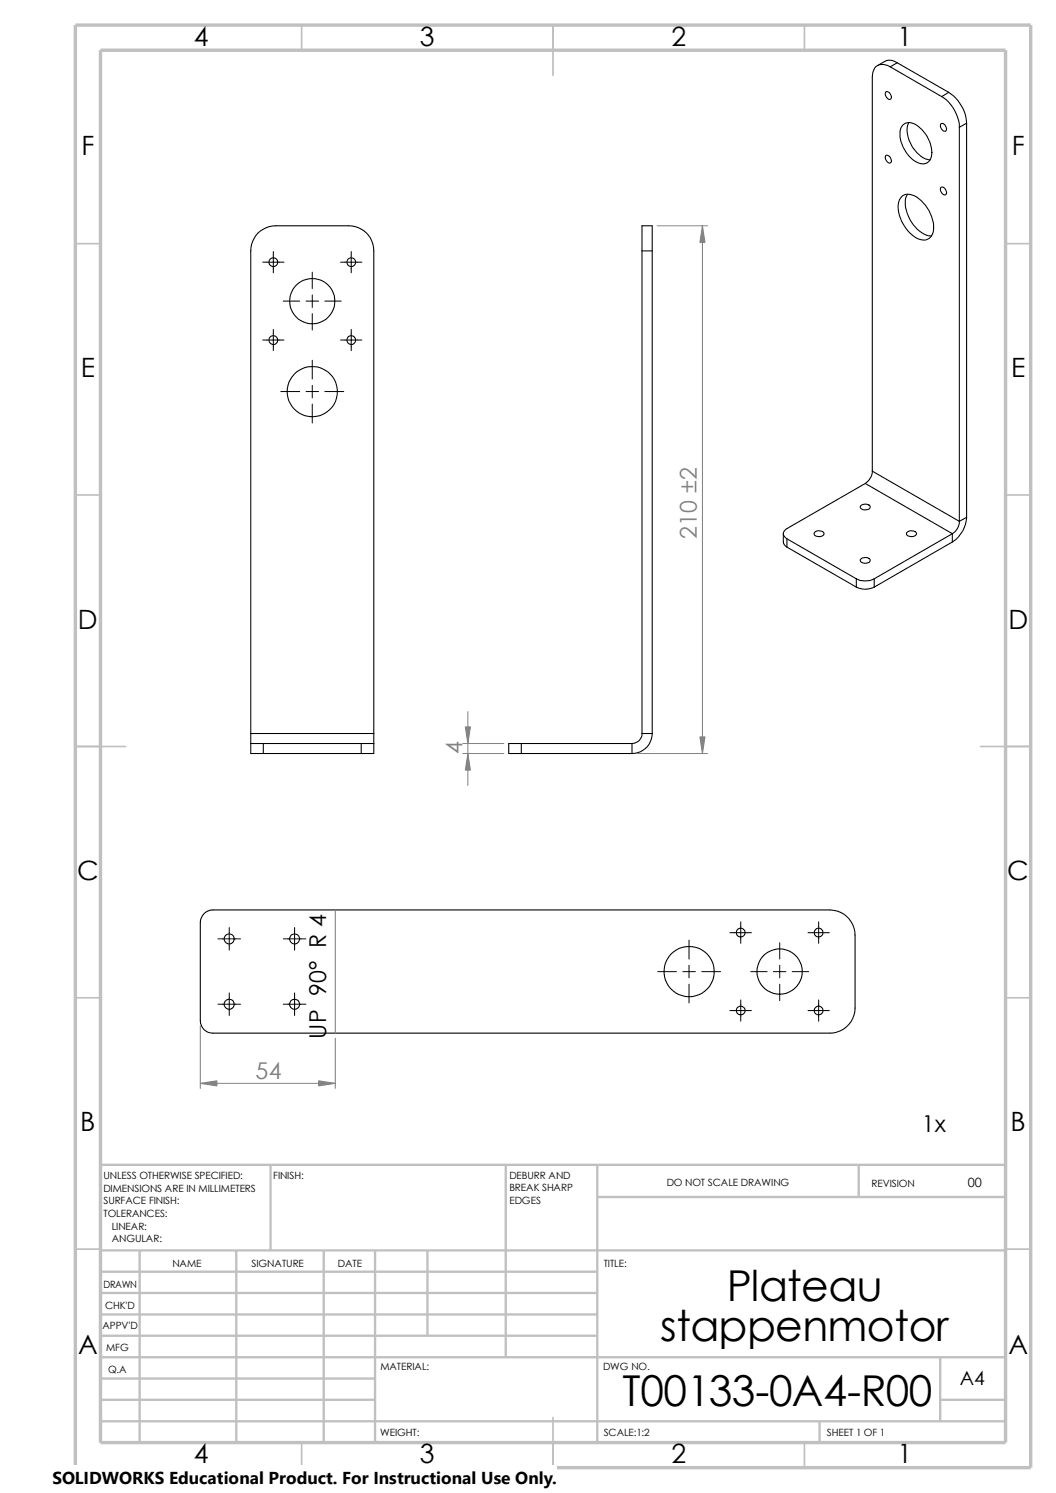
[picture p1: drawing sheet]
<svg xmlns="http://www.w3.org/2000/svg" width="210mm" height="297mm" viewBox="0 0 210 297" stroke-linecap="round" stroke-linejoin="round" font-family="sans-serif">
<g fill="none" stroke="#c0c0c0" stroke-width=".34">
<path d="M60 5v5M110 5v10M160 5v5M15 48.5h5M200 48.5h5M15 98.5h5M200 98.5h5M15 148.5h10M195 148.5h10M15 198.5h5M200 198.5h5M15 248.5h5"/>
<path d="M200 248.5h5M60 287v5M110 282v10M160 287v5"/>
</g>
<g fill="none" stroke="#c0c0c0" stroke-width=".47">
<path d="M53.8 231.7v17.1M100.6 231.7v38.3M118.8 238.1h81.2M118.8 231.7v55.3M170.8 231.7v6.4M200 231.7h-180v55.3M20 248.8h180M20 253h98.8M20 257.2h98.8M27.8 248.8v38.2M47 248.8v38.2M64.4 248.8v38.2"/>
<path d="M74.6 248.8v38.2M85 248.8v16.9M20 270h180M20 261.5h98.8M20 265.7h98.8M20 274.2h54.6M20 278.5h54.6M187 278.5h13M187 270v12.7M20 282.7h180M163 282.7v4.3"/>
</g>
<path d="M15 5h190v287h-190zM20 10h180v277h-180z" fill="none" stroke="#c0c0c0" stroke-width=".68" stroke-linecap="butt"/>
<g fill="none" stroke="#000" stroke-width=".21">
<path d="M176.1 18.4a.8 .8 0 0 1 1.1 .7 .47 .47 0 0 1-.2 .7 .47 .47 0 0 1-.6-.4l-.3-.4zM177 13.3l10.3 5.9M177 13.3a2.13 2.13 0 0 0-3.2 .6l-.3 1.4v78.4M178.4 12.5a2.3 2.3 0 0 0-2.5-.3l-1.4 .8M178.4 12.5l-1.4 .8M178.4 12.5l10.3 5.9M187.3 19.2a7.7 7.7 0 0 1 3.5 6.1M188.7 18.4a8 8 0 0 1 3.5 6.1M188.7 18.4l-1.4 .8M176.1 31a.8 .8 0 0 1 1.1 .8 .47 .47 0 0 1-.2 .7 .47 .47 0 0 1-.6-.4l-.3-.4zM179.3 39.2a2.55 2.55 0 0 1 3.5 .4 7.5 7.5 0 0 1 2.8 6.6 2.07 2.07 0 0 1-3.2 1.2 7.5 7.5 0 0 1-3.7-7.2zM179.6 24.8a2.39 2.39 0 0 1 3.4 .6 6.4 6.4 0 0 1 2.2 5.8 1.86 1.86 0 0 1-3 1 6.4 6.4 0 0 1-3-6.8z"/>
<path d="M180.5 38.7a5.2 5.2 0 0 0 .5 5 5.7 5.7 0 0 0 4.3 3.2M180.7 24.4a5.8 5.8 0 0 0 1.6 6l1.3 1 1.4 .4M187.1 37.3a.92 .92 0 0 1 1 .3 .92 .92 0 0 1 0 1.1 1 1 0 0 1-1-1.4zM187.1 24.7a.92 .92 0 0 1 1 .3 .92 .92 0 0 1 0 1 1 1 0 0 1-1-1.3zM190.8 25.3v78.4M192.2 24.5l-1.4 .8M192.2 24.5v78.4M127.7 49.9v-5h2v5M127.7 49.9v96M127.7 49.9h2M129.7 49.9v96M172.1 96.2l-15.6 9a1.08 1.08 0 0 0-.7 1 1.08 1.08 0 0 0 .7 1"/>
<path d="M172.1 96.2l17.3 10M173.5 93.7l17.3 10M173.5 93.7a3.3 3.3 0 0 1-1.4 2.5M155.8 106.2v1.9l.7 .7M156.5 107.2l13.8 7.9M156.5 107.2v1.6M156.5 108.8l13.8 8M162 106a1.18 1.18 0 0 1 1.9 .2 1.13 1.13 0 0 1-2-.1zM170.3 115.1v1.7M170.3 116.8a3.9 3.9 0 0 0 3.6 0M170.3 115.1a3.9 3.9 0 0 0 3.6 0M171.3 111.1a1.37 1.37 0 0 1 1.8 .2 1.04 1.04 0 0 1-1.7 .6l-.2-.1a.39 .39 0 0 1 .1-.7z"/>
<path d="M171.3 100.5a1.31 1.31 0 0 1 1.8 .3v.1a1.18 1.18 0 0 1-2-.1zM173.9 115.1v1.7M180.5 105.8a1.37 1.37 0 0 1 1.7 .2 .96 .96 0 0 1-1.4 .7 .48 .48 0 0 1-.5-.3 .48 .48 0 0 1 .2-.6zM189.4 106.2l-15.5 8.9M189.4 106.2v1.6M189.4 107.8l-15.5 9M190.8 103.7a2.95 2.95 0 0 1-1.4 2.5M192.2 102.9l-1.4 .8M192.2 102.9a6.2 6.2 0 0 1-2.8 4.9M49.9 147.9v2h2.5M49.9 145.9v-96a4.9 4.9 0 0 1 5-5h14.4a4.9 4.9 0 0 1 5 5v96M49.9 145.9h24.4"/>
<path d="M49.9 147.9h2.5M49.9 145.9v2M52.4 147.9h19.4M52.4 149.9h19.4M52.4 147.9v2M71.8 147.9h2.5M71.8 147.9v2M74.3 147.9v2h-2.5M74.3 145.9v2M103.7 147.9h-2.5v2h2.5M103.7 147.9v2M103.7 147.9h22"/>
<path d="M103.7 149.9h22M125.7 147.9v2M127.7 145.9h2M127.7 145.9a1.95 1.95 0 0 1-2 2M129.7 145.9a4 4 0 0 1-4 4M40.6 181.8a2.57 2.57 0 0 1 1.7-.8h122.8a5 5 0 0 1 5 5v14.5a5 5 0 0 1-5 5h-122.8a2.46 2.46 0 0 1-2.5-2.5v-19.5a2.82 2.82 0 0 1 .8-1.7z"/>
<circle cx="54.4" cy="52.2" r=".88"/>
<circle cx="62.1" cy="59.9" r="4.5"/>
<circle cx="69.9" cy="52.2" r=".88"/>
<circle cx="54.4" cy="67.6" r=".88"/>
<circle cx="62.1" cy="77.9" r="5"/>
<circle cx="69.9" cy="67.6" r=".88"/>
<circle cx="45.6" cy="186.8" r=".98"/>
<circle cx="45.6" cy="199.8" r=".98"/>
<circle cx="58.6" cy="186.8" r="1"/>
<circle cx="58.6" cy="199.8" r="1"/>
<circle cx="137.1" cy="193.3" r="5"/>
<circle cx="147.3" cy="185.5" r=".88"/>
<circle cx="155" cy="193.3" r="4.5"/>
<circle cx="162.8" cy="185.5" r=".87"/>
<circle cx="147.3" cy="201" r=".88"/>
<circle cx="162.8" cy="201" r=".87"/>
</g>
<g fill="none" stroke="#000" stroke-width=".2">
<path d="M52.2 52.2h4.3M54.4 50v4.3M56.3 59.9h3.3M60.9 59.9h2.5M62.1 54.1v3.3M62.1 58.7v2.5M64.6 59.9h3.3M67.7 52.2h4.3M69.8 50v4.3M52.2 67.6h4.3M54.4 65.5v4.3M55.8 77.9h3.8"/>
<path d="M60.9 77.9h2.5M62.1 62.4v3.3M62.1 71.7v3.7M62.1 76.7v2.5M64.6 77.9h3.8M67.7 67.6h4.3M69.8 65.5v4.3M62.1 80.4v3.8M43.3 199.8h4.5M43.3 186.8h4.5M45.6 184.5v4.5M45.6 197.5v4.5"/>
<path d="M56.3 199.8h4.5M56.3 186.8h4.5M58.6 184.5v4.5M58.6 197.5v4.5M130.8 193.3h3.7M135.8 193.3h2.5M137 187v3.8M137 192v2.5M137 195.8v3.7M139.6 193.3h3.7M145.2 185.5h4.2M147.3 183.4v4.3"/>
<path d="M147.3 198.9v4.3M149.3 193.3h3.3M153.8 193.3h2.5M155.1 187.5v3.3M155.1 192v2.5M155.1 195.8v3.3M157.6 193.3h3.2M160.7 185.5h4.2M162.8 183.4v4.3M162.8 198.9v4.3M145.2 201h4.2M160.7 201h4.2"/>
</g>
<path d="M130.7 44.9h10M139.7 44.9v105M92 149.9h8.2M92 147.9h8.2M93 141.6v14.7M126.7 149.9h14M66.7 181v24.5M39.8 204v12.5M39.8 215.5h26.9M66.7 206.5v10" fill="none" stroke="#808080" stroke-width=".2"/>
<g fill="#808080" stroke="#808080" stroke-width=".2">
<path d="M63.4 215l3.3 .5-3.3 .5z"/>
<path d="M39.8 215.5l3.3-.5v1z"/>
<path d="M139.7 44.9l.5 3.3h-1z"/>
<path d="M139.2 146.6h1l-.5 3.3z"/>
<path d="M92.5 144.6h1.1l-.6 3.3z"/>
<path d="M93 149.9l.6 3.3h-1.1z"/>
</g>
<path d="M10.4 291.5h100.4v5.5h-100.4z" fill="#fff"/>
<g font-size="8.5">
<text x="144.5" y="258.7">Plateau</text>
<text x="131.3" y="266.9">stappenmotor</text>
<text x="123.8" y="279.7">T00133-0A4-R00</text>
</g>
<g font-size="5.3">
<text x="38.5" y="9.1">4</text>
<text x="83.5" y="9.1">3</text>
<text x="133.5" y="9.1">2</text>
<text x="178.5" y="9.1">1</text>
<text x="16.2" y="30.8">F</text>
<text x="201.2" y="30.8">F</text>
<text x="16" y="75.1">E</text>
<text x="201.1" y="75.1">E</text>
<text x="15.5" y="125.1">D</text>
<text x="200.6" y="125.1">D</text>
<text x="15.3" y="175.1">C</text>
<text x="200.3" y="175.1">C</text>
<text x="16" y="225.1">B</text>
<text x="201" y="225.1">B</text>
<text x="15.5" y="269.3">A</text>
<text x="200.5" y="269.3">A</text>
<text x="38.5" y="291.1">4</text>
<text x="83.5" y="291.1">3</text>
<text x="133.5" y="291.1">2</text>
<text x="178.5" y="291.1">1</text>
</g>
<g font-size="4.6" fill="#808080">
<text x="138.6" y="107.2" transform="rotate(-90 138.6 107.2)">210 ±2</text>
<text x="91.9" y="150" transform="rotate(-90 91.9 150)">4</text>
<text x="50.8" y="214.6">54</text>
</g>
<g font-size="4.6">
<text x="64.9" y="206.6" transform="rotate(-90 64.9 206.6)">UP 90° R 4</text>
<text x="183.3" y="225.1">1x</text>
</g>
<text font-size="3.9" x="190.9" y="275.5">A4</text>
<text font-size="3.4" x="10.4" y="295.2">SOLIDWORKS Educational Product. For Instructional Use Only.</text>
<text font-size="2.5" x="192.5" y="236.1">00</text>
<g font-size="2">
<text x="20.6" y="234.6">UNLESS OTHERWISE SPECIFIED:</text>
<text x="20.6" y="237.1">DIMENSIONS ARE IN MILLIMETERS</text>
<text x="20.6" y="239.6">SURFACE FINISH:</text>
<text x="54.4" y="234.6">FINISH:</text>
<text x="101.3" y="237">BREAK SHARP</text>
<text x="101.3" y="239.5">EDGES</text>
<text x="101.3" y="234.5">DEBURR AND</text>
<text x="132.6" y="236">DO NOT SCALE DRAWING</text>
<text x="173.3" y="236.2">REVISION</text>
<text x="20.6" y="242.1">TOLERANCES:</text>
<text x="22.2" y="244.6">LINEAR:</text>
<text x="22.2" y="247.1">ANGULAR:</text>
<text x="50" y="252">SIGNATURE</text>
<text x="67.2" y="252">DATE</text>
<text x="120.1" y="252">TITLE:</text>
<text x="20.6" y="256.2">DRAWN</text>
<text x="34.3" y="252.1">NAME</text>
<text x="20.9" y="260.4">CHK'D</text>
<text x="20.4" y="264.5">APPV'D</text>
<text x="21.1" y="268.8">MFG</text>
<text x="21.5" y="273.1">Q.A</text>
<text x="75.6" y="272.5">MATERIAL:</text>
<text x="119.9" y="272.5">DWG NO.</text>
<text x="75.6" y="285.6">WEIGHT:</text>
<text x="120.1" y="285.6">SCALE:1:2</text>
<text x="164.5" y="285.6">SHEET 1 OF 1</text>
</g>
</svg>
